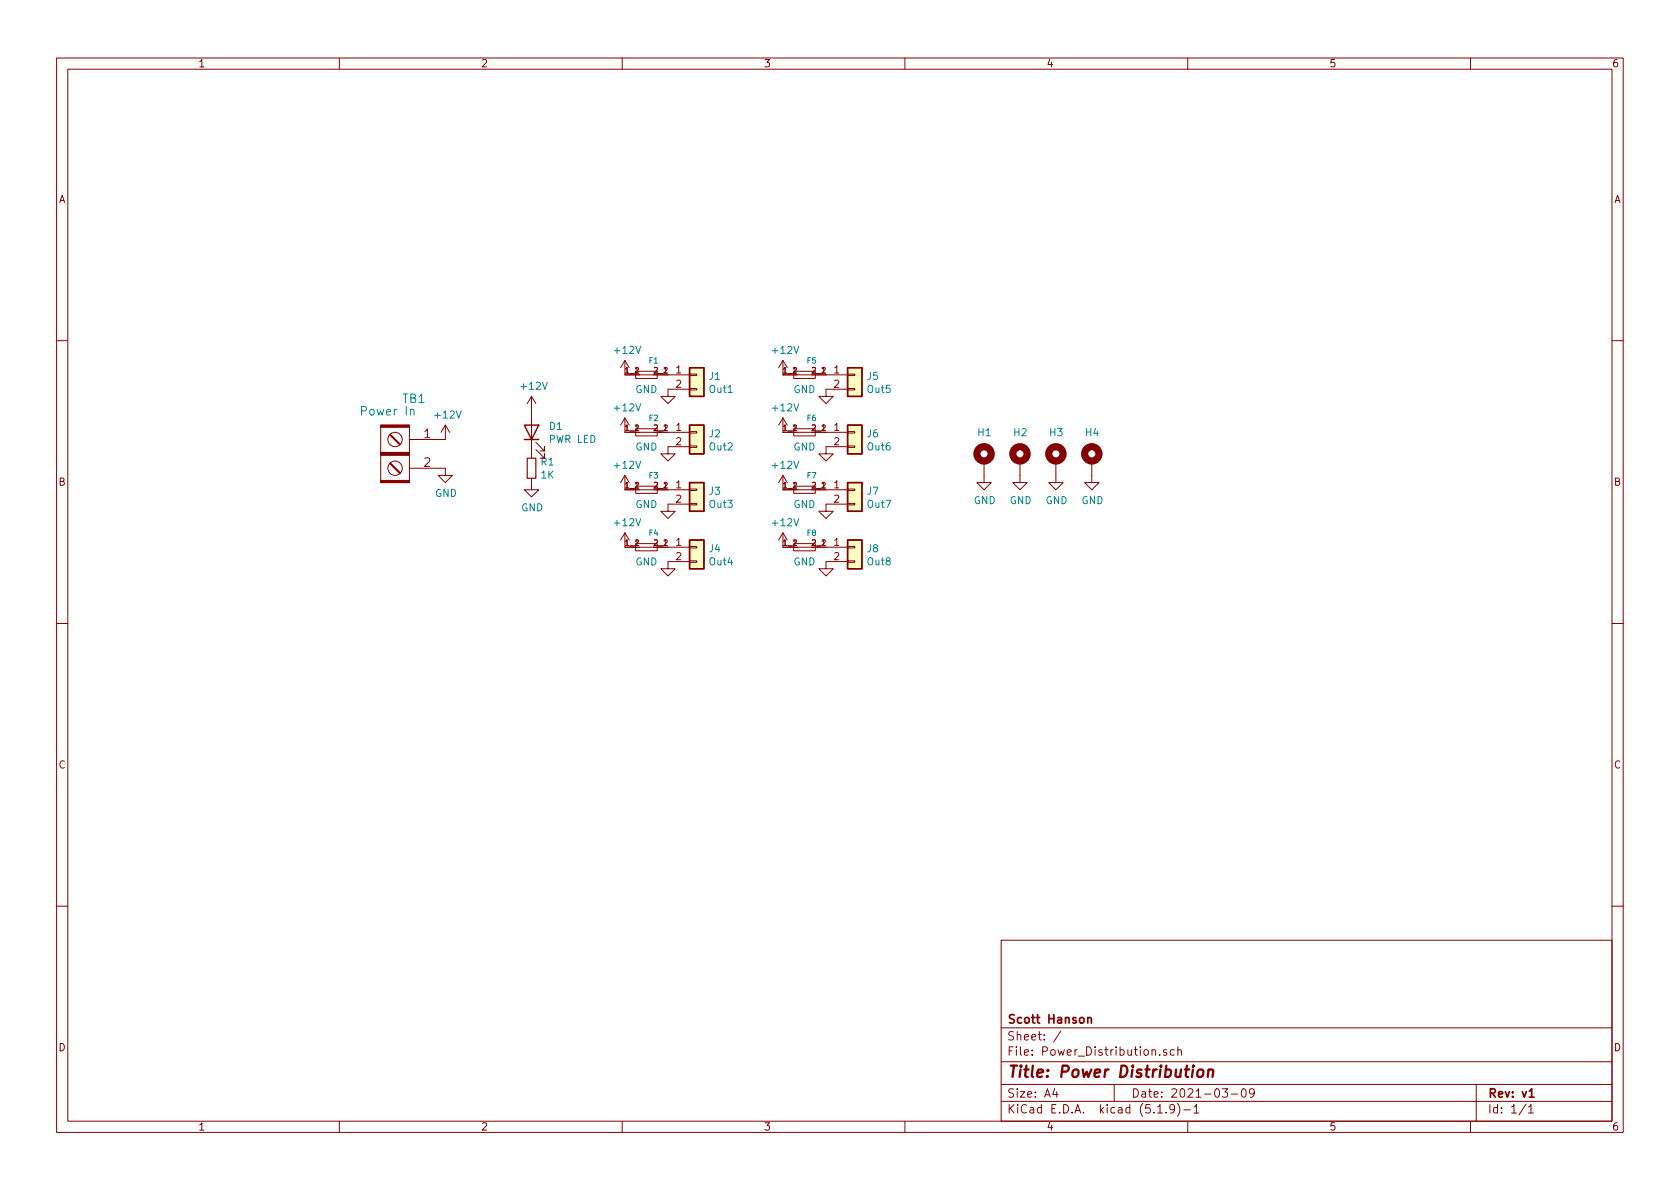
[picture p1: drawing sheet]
<svg xmlns="http://www.w3.org/2000/svg" width="297mm" height="210mm" viewBox="0 0 297 210" stroke-linecap="round" stroke-linejoin="round" font-family="sans-serif">
<g fill="none" stroke="#840000" stroke-width=".18">
<path d="M10 10.3h277v189.9h-277zM12 12.2h273v186.1h-273zM60 10.3v1.9M110 10.3v1.9M160 10.3v1.9M210 10.3v1.9M260 10.3v1.9M10 60.2h2M67.3 75.2h5.1v10.1h-5.1zM78.7 75.2l-.7 1.2M78.7 75.2v2.5h-6.3M78.7 75.2l.8 1.2"/>
<path d="M94 70.1v10.9M94 70.1l-.8 1.3M94 70.1l.7 1.3M94.7 79.5l1.6 1.5v-.7v.7h-.8M94.7 78.2l1.6 1.6v-.8v.8h-.8M110.5 63.7v2.6h11.4M110.5 73.9v2.5h11.4M110.5 63.7l-.8 1.3M110.5 63.7l.8 1.3M110.5 73.9l-.8 1.3M110.5 73.9l.8 1.3M112.4 65.7h3.8v1.2h-3.8z"/>
<path d="M112.4 75.8h3.8v1.3h-3.8zM121.9 68.7h1.3v.3h-1.3zM121.9 66.2h1.3v.2h-1.3zM121.9 78.9h1.3v.2h-1.3zM121.9 76.3h1.3v.3h-1.3zM121.9 79h-3.8v1.3h1.3l-1.3 1.2-1.3-1.2h1.3M121.9 68.8h-3.8v1.3h1.3l-1.3 1.3-1.3-1.3h1.3M138.4 63.7l-.7 1.3M138.4 63.7v2.6h11.5M138.4 73.9v2.5h11.5M138.4 63.7l.8 1.3M138.4 73.9l-.7 1.3"/>
<path d="M138.4 73.9l.8 1.3M140.3 65.7h3.8v1.2h-3.8zM140.3 75.8h3.8v1.3h-3.8zM149.9 68.7h1.2v.3h-1.2zM149.9 66.2h1.2v.2h-1.2zM149.9 78.9h1.2v.2h-1.2zM149.9 76.3h1.2v.3h-1.2zM149.9 68.8h-3.9v1.3h1.3l-1.3 1.3-1.2-1.3h1.2M149.9 79h-3.9v1.3h1.3l-1.3 1.2-1.2-1.2h1.2M285 60.2h2M72.4 82.8h6.3v1.3h1.3l-1.3 1.2-1.2-1.2h1.2M94 84.6v2h1.2l-1.2 1.3-1.3-1.3h1.3"/>
<path d="M110.5 84.1v2.5h11.4M110.5 94.2v2.6h11.4M110.5 84.1l-.8 1.2M110.5 84.1l.8 1.2M110.5 94.2l-.8 1.3M110.5 94.2l.8 1.3M112.4 86h3.8v1.2h-3.8zM112.4 96.1h3.8v1.3h-3.8zM121.9 99.2h1.3v.2h-1.3zM121.9 96.6h1.3v.3h-1.3zM121.9 89h1.3v.3h-1.3zM121.9 86.5h1.3v.2h-1.3z"/>
<path d="M121.9 89.1h-3.8v1.3h1.3l-1.3 1.3-1.3-1.3h1.3M121.9 99.3h-3.8v1.3h1.3l-1.3 1.2-1.3-1.2h1.3M138.4 84.1v2.5h11.5M138.4 94.2v2.6h11.5M138.4 84.1l-.7 1.2M138.4 84.1l.8 1.2M138.4 94.2l-.7 1.3M138.4 94.2l.8 1.3M140.3 86h3.8v1.2h-3.8zM140.3 96.1h3.8v1.3h-3.8zM149.9 89h1.2v.3h-1.2zM149.9 86.5h1.2v.2h-1.2z"/>
<path d="M149.9 99.2h1.2v.2h-1.2zM149.9 96.6h1.2v.3h-1.2zM149.9 89.1h-3.9v1.3h1.3l-1.3 1.3-1.2-1.3h1.2M149.9 99.3h-3.9v1.3h1.3l-1.3 1.2-1.2-1.2h1.2M174 81.5v3.8h1.3l-1.3 1.3-1.3-1.3h1.3M180.3 81.5v3.8h1.3l-1.3 1.3-1.2-1.3h1.2M186.7 81.5v3.8h1.3l-1.3 1.3-1.3-1.3h1.3M193 81.5v3.8h1.3l-1.3 1.3-1.2-1.3h1.2M10 110.3h2M285 110.3h2M10 160.2h2M177 166.3h108v32h-108z"/>
<path d="M285 160.2h2M60 198.3v1.9M110 198.3v1.9M160 198.3v1.9M177 194.8h108M177 191.8h108M177 187.8h108M177 181.8h108M186.5 192.5l-.4 1h1M186.8 193v1M187.6 182.3l-1.3 2M197 191.8v3"/>
<path d="M204.7 196.8h.8M205.1 186.5v.1M206.2 196.7v.1M206.2 185.7l-.3-.1-.2 .2 .1 .2 .4 .2v.3h-.5M207.6 185.7l-.4-.1-.3 .3 .1 .6 .2 .1 .4-.1M207.7 196l-.1 .1a.48 .48 0 0 1-.6 .1l-.2-.2 .2-.6a.48 .48 0 0 1 .6 .1 1.27 1.27 0 0 1-.2 1.2l-.4 .1M208.2 195.1a1.71 1.71 0 0 1 0 2.3M208.3 185.7l.2-.1 .3 .1 .1 .9M208.3 185.1v1.5M209.3 196.3h1.2M210 198.3v1.9M211.1 195.8l.4-.5v1.5"/>
<path d="M211.1 196.8h.9M216.1 192.5h.9l-.4 .6 .4 .1v.7l-.2 .1-.7-.1M217.7 193.5h1.1M219.6 192.7l.4-.2a.94 .94 0 0 1 0 1.5 .82 .82 0 0 1-.4-1.3zM221.8 193.2l-.3 .3h-.3l-.3-.3v-.4l.2-.2 .4-.1 .2 .2a1.13 1.13 0 0 1-.2 1.2l-.4 .1M260 198.3v1.9M261 191.8v6.5M269.8 195.2l-1.2 2M270.3 195.8l.4-.5v1.5M270.3 196.8h.8"/>
<circle cx="69.8" cy="77.7" r="1.27"/>
<circle cx="69.8" cy="82.8" r="1.27"/>
</g>
<path d="M192.3 179.9v1M192.3 180.1l.1-.1a.37 .37 0 0 1 .6 .1v.8M270.4 193l.4-.5v1.5M270.4 194h.8" fill="none" stroke="#840000" stroke-width=".3"/>
<path d="M211.9 189.3a.51 .51 0 0 1 .5-.2 .51 .51 0 0 1 .4 .4l-.1 .6a.56 .56 0 0 1-.5 .4 .56 .56 0 0 1-.5-.4zM213.7 189.3a.52 .52 0 0 1 .8 .1l-.1 1M213.7 189.1l-.2 1.3" fill="none" stroke="#840000" stroke-width=".41"/>
<g fill="#ffffc2" stroke="#ffffc2" stroke-width=".18">
<path d="M149.9 65h2.5v5.1h-2.5z"/>
<path d="M149.9 75.2h2.5v5.1h-2.5z"/>
<path d="M121.9 95.5h2.6v5.1h-2.6z"/>
<path d="M149.9 85.3h2.5v5.1h-2.5z"/>
<path d="M149.9 95.5h2.5v5.1h-2.5z"/>
<path d="M121.9 65h2.6v5.1h-2.6z"/>
<path d="M121.9 75.2h2.6v5.1h-2.6z"/>
<path d="M121.9 85.3h2.6v5.1h-2.6z"/>
</g>
<path d="M92.7 75.2h2.5l-1.2 2.5zM92.7 77.7h2.5M121.9 65h2.6v5.1h-2.6zM121.9 75.2h2.6v5.1h-2.6zM149.9 65h2.5v5.1h-2.5zM149.9 75.2h2.5v5.1h-2.5zM121.9 95.5h2.6v5.1h-2.6zM121.9 85.3h2.6v5.1h-2.6zM149.9 85.3h2.5v5.1h-2.5zM149.9 95.5h2.5v5.1h-2.5z" fill="none" stroke="#840000" stroke-width=".25"/>
<path d="M93.2 81h1.5v3.6h-1.5z" fill="none" stroke="#840000" stroke-width=".2"/>
<g fill="none" stroke="#840000" stroke-width="1.3">
<circle cx="174" cy="80.3" r="1.27"/>
<circle cx="180.3" cy="80.3" r="1.27"/>
<circle cx="186.7" cy="80.3" r="1.27"/>
<circle cx="193" cy="80.3" r="1.27"/>
</g>
<g fill="#840000" stroke="#840000" stroke-width=".18">
<path d="M67.3 85h5.1v.3h-5.1z"/>
<path d="M67.3 80h5.1v.5h-5.1z"/>
<path d="M67.3 75.2h5.1v.4h-5.1z"/>
<path d="M68.9 82l.1-.1 1.8 1.7-.1 .2z"/>
<path d="M68.9 76.9l.1-.1 1.8 1.8-.1 .1z"/>
</g>
<path d="M72.6 72.5l.2-.1 .4 .1v.9" fill="none" stroke="#008484" stroke-width=".18"/>
<text font-size="2.8" fill="#840000" x="178" y="190.5">Title: Power Distribution</text>
<g font-size="2.1" fill="#008484">
<text x="71.2" y="71.3">TB1</text>
<text x="64.2" y="73.5">Power In</text>
</g>
<g font-size="2.1" fill="#840000">
<text x="75" y="77.5">1</text>
<text x="75" y="82.5">2</text>
<text x="178" y="184">Sheet: /</text>
<text x="178" y="181">Scott Hanson</text>
<text x="178" y="186.7">File: Power_Distribution.sch</text>
<text x="178" y="196.9">KiCad E.D.A. kicad (5.1.9)-1</text>
<text x="178" y="194.1">Size: A4</text>
<text x="200" y="194.1">Date: 2021-03-09</text>
<text x="263" y="194.1">Rev: v1</text>
<text x="263" y="196.9">Id: 1/1</text>
</g>
<g font-size="1.8" fill="#840000">
<text x="35" y="11.9">1</text>
<text x="85" y="11.9">2</text>
<text x="135" y="11.9">3</text>
<text x="185" y="11.9">4</text>
<text x="235" y="11.9">5</text>
<text x="285" y="11.9">6</text>
<text x="10.4" y="35.9">A</text>
<text x="285.4" y="35.9">A</text>
<text x="119.5" y="66">1</text>
<text x="119.5" y="68.6">2</text>
<text x="147.5" y="66">1</text>
<text x="147.5" y="68.6">2</text>
<text x="119.5" y="76.2">1</text>
<text x="147.5" y="76.2">1</text>
<text x="119.5" y="78.7">2</text>
<text x="147.5" y="78.7">2</text>
<text x="10.4" y="85.9">B</text>
<text x="119.5" y="86.4">1</text>
<text x="119.5" y="88.9">2</text>
<text x="147.5" y="86.4">1</text>
<text x="147.5" y="88.9">2</text>
<text x="285.4" y="85.9">B</text>
<text x="119.5" y="96.5">1</text>
<text x="119.5" y="99.1">2</text>
<text x="147.5" y="96.5">1</text>
<text x="147.5" y="99.1">2</text>
<text x="10.4" y="135.9">C</text>
<text x="285.4" y="135.9">C</text>
<text x="10.4" y="185.9">D</text>
<text x="285.4" y="185.9">D</text>
<text x="35" y="199.9">1</text>
<text x="85" y="199.9">2</text>
<text x="135" y="199.9">3</text>
<text x="185" y="199.9">4</text>
<text x="235" y="199.9">5</text>
<text x="285" y="199.9">6</text>
</g>
<g font-size="1.8" fill="#008484">
<text x="108.8" y="62.6">+12V</text>
<text x="136.7" y="62.6">+12V</text>
<text x="92.3" y="68.9">+12V</text>
<text x="112.3" y="69.5">GND</text>
<text x="125.4" y="67.2">J1</text>
<text x="125.5" y="69.5">Out1</text>
<text x="140.3" y="69.5">GND</text>
<text x="153.4" y="67.2">J5</text>
<text x="153.4" y="69.5">Out5</text>
<text x="77" y="74">+12V</text>
<text x="97.2" y="76">D1</text>
<text x="108.8" y="72.7">+12V</text>
<text x="125.4" y="77.3">J2</text>
<text x="136.7" y="72.7">+12V</text>
<text x="153.4" y="77.3">J6</text>
<text x="172.9" y="77.1">H1</text>
<text x="179.3" y="77.1">H2</text>
<text x="185.6" y="77.1">H3</text>
<text x="192" y="77.1">H4</text>
<text x="95.7" y="82.3">R1</text>
<text x="97.2" y="78.3">PWR LED</text>
<text x="108.8" y="82.9">+12V</text>
<text x="112.3" y="79.7">GND</text>
<text x="125.5" y="79.6">Out2</text>
<text x="136.7" y="82.9">+12V</text>
<text x="140.3" y="79.7">GND</text>
<text x="153.4" y="79.6">Out6</text>
<text x="76.9" y="87.9">GND</text>
<text x="95.7" y="84.6">1K</text>
<text x="112.3" y="89.8">GND</text>
<text x="125.4" y="87.5">J3</text>
<text x="125.5" y="89.8">Out3</text>
<text x="140.3" y="89.8">GND</text>
<text x="153.4" y="87.5">J7</text>
<text x="153.4" y="89.8">Out7</text>
<text x="172.2" y="89.1">GND</text>
<text x="178.5" y="89.1">GND</text>
<text x="184.9" y="89.1">GND</text>
<text x="191.2" y="89.1">GND</text>
<text x="92.2" y="90.4">GND</text>
<text x="108.8" y="93.1">+12V</text>
<text x="136.7" y="93.1">+12V</text>
<text x="112.3" y="100">GND</text>
<text x="125.4" y="97.7">J4</text>
<text x="125.5" y="100">Out4</text>
<text x="140.3" y="100">GND</text>
<text x="153.4" y="97.7">J8</text>
<text x="153.4" y="100">Out8</text>
</g>
<g font-size="1.4" fill="#008484">
<text x="114.8" y="64.3">F1</text>
<text x="142.7" y="64.3">F5</text>
<text x="114.8" y="74.4">F2</text>
<text x="142.7" y="74.4">F6</text>
<text x="114.8" y="84.6">F3</text>
<text x="142.7" y="84.6">F7</text>
<text x="114.8" y="94.8">F4</text>
<text x="142.7" y="94.8">F8</text>
</g>
<g font-size="1.4" fill="#840000">
<text x="110.6" y="66">1_1</text>
<text x="112.2" y="66">2</text>
<text x="115.7" y="66">2_1</text>
<text x="117.2" y="66">2</text>
<text x="138.5" y="66">1_1</text>
<text x="140.1" y="66">2</text>
<text x="143.6" y="66">2_1</text>
<text x="145.2" y="66">2</text>
<text x="110.6" y="76.2">1_1</text>
<text x="112.2" y="76.2">2</text>
<text x="115.7" y="76.2">2_1</text>
<text x="117.2" y="76.2">2</text>
<text x="138.5" y="76.2">1_1</text>
<text x="140.1" y="76.2">2</text>
<text x="143.6" y="76.2">2_1</text>
<text x="145.2" y="76.2">2</text>
<text x="110.6" y="86.4">1_1</text>
<text x="112.2" y="86.4">2</text>
<text x="115.7" y="86.4">2_1</text>
<text x="117.2" y="86.4">2</text>
<text x="138.5" y="86.4">1_1</text>
<text x="140.1" y="86.4">2</text>
<text x="143.6" y="86.4">2_1</text>
<text x="145.2" y="86.4">2</text>
<text x="110.6" y="96.5">1_1</text>
<text x="112.2" y="96.5">2</text>
<text x="115.7" y="96.5">2_1</text>
<text x="117.2" y="96.5">2</text>
<text x="138.5" y="96.5">1_1</text>
<text x="140.1" y="96.5">2</text>
<text x="143.6" y="96.5">2_1</text>
<text x="145.2" y="96.5">2</text>
</g>
</svg>
